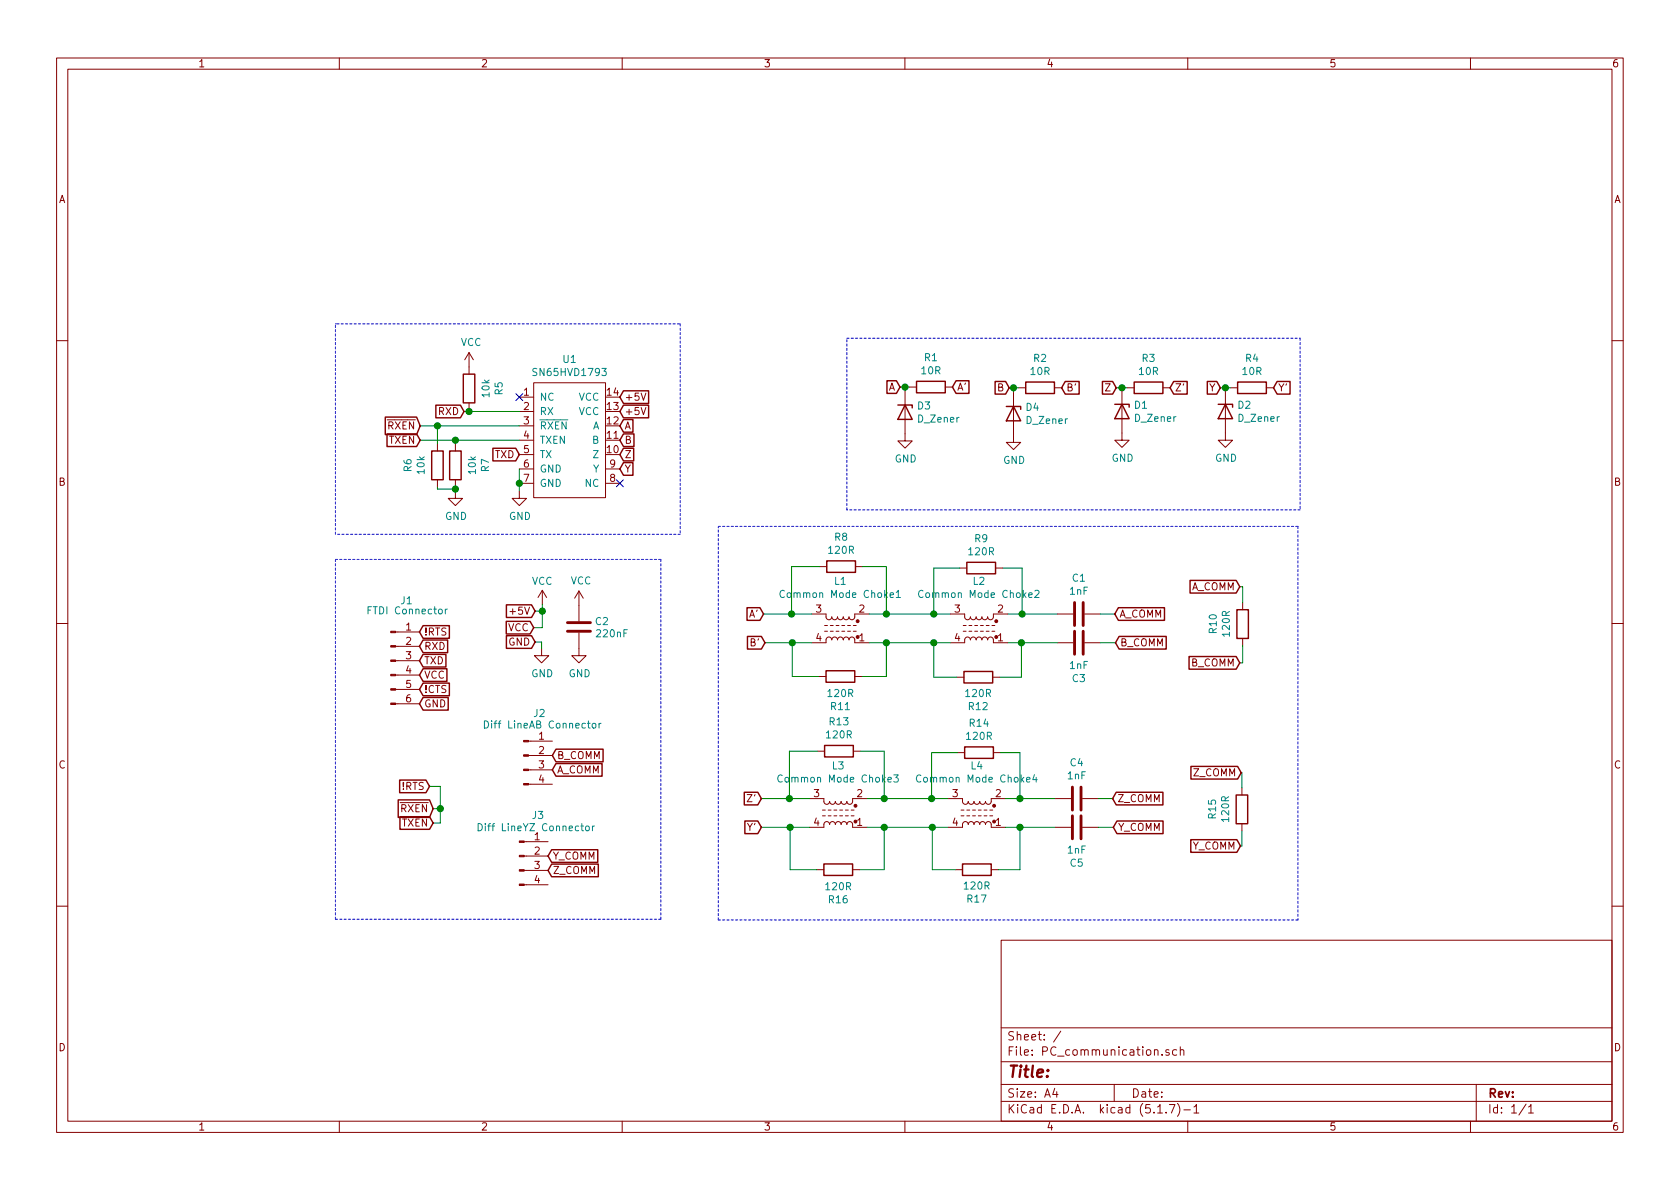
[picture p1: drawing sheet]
EESchema Schematic File Version 4
EELAYER 30 0
EELAYER END
$Descr A4 11693 8268
encoding utf-8
Sheet 1 1
Title ""
Date ""
Rev ""
Comp ""
Comment1 ""
Comment2 ""
Comment3 ""
Comment4 ""
$EndDescr
$Comp
L Connector:Conn_01x06_Male J1
U 1 1
P 2720 4590
F 0 "J1" H 2830 5010 50  0000 C CNN
F 1 "FTDI Connector" H 2835 4940 50  0000 C CNN
F 2 "Connector_PinHeader_2.54mm:PinHeader_1x06_P2.54mm_Vertical" H 2720 4590 50  0001 C CNN
F 3 "~" H 2720 4590 50  0001 C CNN
	1    2720 4590
	1    0    0    -1  
$EndComp
Text GLabel 2920 4390 2    50   Input ~ 0
!RTS
Text GLabel 2920 4490 2    50   Input ~ 0
RXD
Text GLabel 2920 4590 2    50   Input ~ 0
TXD
Text GLabel 2920 4690 2    50   Input ~ 0
VCC
Text GLabel 2920 4790 2    50   Input ~ 0
!CTS
Text GLabel 2920 4890 2    50   Input ~ 0
GND
$Comp
L SN65HVD:SN65HVD1793 U1
U 1 1
P 4015 2755
F 0 "U1" H 3965 3020 50  0000 C CNN
F 1 "SN65HVD1793" H 3965 2929 50  0000 C CNN
F 2 "Package_SO:SOIC-14_3.9x8.7mm_P1.27mm" H 4265 2905 50  0001 C CNN
F 3 "" H 4265 2905 50  0001 C CNN
	1    4015 2755
	1    0    0    -1  
$EndComp
NoConn ~ 4315 3355
NoConn ~ 3615 2755
Text GLabel 4315 2755 2    50   Input ~ 0
+5V
Text GLabel 4315 2855 2    50   Input ~ 0
+5V
$Comp
L Device:R R4
U 1 1
P 8715 2690
F 0 "R4" V 8508 2690 50  0000 C CNN
F 1 "10R" V 8599 2690 50  0000 C CNN
F 2 "Resistor_SMD:R_1206_3216Metric" V 8645 2690 50  0001 C CNN
F 3 "~" H 8715 2690 50  0001 C CNN
	1    8715 2690
	0    1    1    0   
$EndComp
$Comp
L Device:R R2
U 1 1
P 7240 2690
F 0 "R2" V 7033 2690 50  0000 C CNN
F 1 "10R" V 7124 2690 50  0000 C CNN
F 2 "Resistor_SMD:R_1206_3216Metric" V 7170 2690 50  0001 C CNN
F 3 "~" H 7240 2690 50  0001 C CNN
	1    7240 2690
	0    1    1    0   
$EndComp
$Comp
L Device:R R3
U 1 1
P 7995 2690
F 0 "R3" V 7788 2690 50  0000 C CNN
F 1 "10R" V 7879 2690 50  0000 C CNN
F 2 "Resistor_SMD:R_1206_3216Metric" V 7925 2690 50  0001 C CNN
F 3 "~" H 7995 2690 50  0001 C CNN
	1    7995 2690
	0    1    1    0   
$EndComp
$Comp
L Device:R R1
U 1 1
P 6480 2685
F 0 "R1" V 6273 2685 50  0000 C CNN
F 1 "10R" V 6364 2685 50  0000 C CNN
F 2 "Resistor_SMD:R_1206_3216Metric" V 6410 2685 50  0001 C CNN
F 3 "~" H 6480 2685 50  0001 C CNN
	1    6480 2685
	0    1    1    0   
$EndComp
Text GLabel 4315 2955 2    50   Input ~ 0
A
Text GLabel 4315 3055 2    50   Input ~ 0
B
Text GLabel 4315 3155 2    50   Input ~ 0
Z
Text GLabel 4315 3255 2    50   Input ~ 0
Y
Text GLabel 6265 2685 0    50   Input ~ 0
A
Text GLabel 7025 2690 0    50   Input ~ 0
B
Text GLabel 7770 2690 0    50   Input ~ 0
Z
Text GLabel 8495 2690 0    50   Input ~ 0
Y
$Comp
L Device:D_Zener D3
U 1 1
P 6300 2860
F 0 "D3" V 6254 2940 50  0000 L CNN
F 1 "D_Zener" V 6345 2940 50  0000 L CNN
F 2 "Diode_SMD:D_SOD-323" H 6300 2860 50  0001 C CNN
F 3 "~" H 6300 2860 50  0001 C CNN
	1    6300 2860
	0    1    1    0   
$EndComp
$Comp
L Device:D_Zener D4
U 1 1
P 7055 2870
F 0 "D4" V 7009 2950 50  0000 L CNN
F 1 "D_Zener" V 7100 2950 50  0000 L CNN
F 2 "Diode_SMD:D_SOD-323" H 7055 2870 50  0001 C CNN
F 3 "~" H 7055 2870 50  0001 C CNN
	1    7055 2870
	0    1    1    0   
$EndComp
$Comp
L Device:D_Zener D1
U 1 1
P 7810 2855
F 0 "D1" V 7764 2935 50  0000 L CNN
F 1 "D_Zener" V 7855 2935 50  0000 L CNN
F 2 "Diode_SMD:D_SOD-323" H 7810 2855 50  0001 C CNN
F 3 "~" H 7810 2855 50  0001 C CNN
	1    7810 2855
	0    1    1    0   
$EndComp
$Comp
L Device:D_Zener D2
U 1 1
P 8530 2855
F 0 "D2" V 8484 2935 50  0000 L CNN
F 1 "D_Zener" V 8575 2935 50  0000 L CNN
F 2 "Diode_SMD:D_SOD-323" H 8530 2855 50  0001 C CNN
F 3 "~" H 8530 2855 50  0001 C CNN
	1    8530 2855
	0    1    1    0   
$EndComp
$Comp
L power:GND #PWR07
U 1 1
P 3615 3410
F 0 "#PWR07" H 3615 3160 50  0001 C CNN
F 1 "GND" H 3620 3237 50  0000 C CNN
F 2 "" H 3615 3410 50  0001 C CNN
F 3 "" H 3615 3410 50  0001 C CNN
	1    3615 3410
	1    0    0    -1  
$EndComp
Wire Wire Line
	3615 3255 3615 3355
$Comp
L power:GND #PWR04
U 1 1
P 6300 3010
F 0 "#PWR04" H 6300 2760 50  0001 C CNN
F 1 "GND" H 6305 2837 50  0000 C CNN
F 2 "" H 6300 3010 50  0001 C CNN
F 3 "" H 6300 3010 50  0001 C CNN
	1    6300 3010
	1    0    0    -1  
$EndComp
$Comp
L power:GND #PWR05
U 1 1
P 7055 3020
F 0 "#PWR05" H 7055 2770 50  0001 C CNN
F 1 "GND" H 7060 2847 50  0000 C CNN
F 2 "" H 7055 3020 50  0001 C CNN
F 3 "" H 7055 3020 50  0001 C CNN
	1    7055 3020
	1    0    0    -1  
$EndComp
$Comp
L power:GND #PWR02
U 1 1
P 7810 3005
F 0 "#PWR02" H 7810 2755 50  0001 C CNN
F 1 "GND" H 7815 2832 50  0000 C CNN
F 2 "" H 7810 3005 50  0001 C CNN
F 3 "" H 7810 3005 50  0001 C CNN
	1    7810 3005
	1    0    0    -1  
$EndComp
$Comp
L power:GND #PWR03
U 1 1
P 8530 3005
F 0 "#PWR03" H 8530 2755 50  0001 C CNN
F 1 "GND" H 8535 2832 50  0000 C CNN
F 2 "" H 8530 3005 50  0001 C CNN
F 3 "" H 8530 3005 50  0001 C CNN
	1    8530 3005
	1    0    0    -1  
$EndComp
Wire Wire Line
	6265 2685 6300 2685
Wire Wire Line
	6300 2685 6300 2710
Wire Wire Line
	6330 2685 6300 2685
Connection ~ 6300 2685
Wire Wire Line
	7055 2720 7055 2690
Wire Wire Line
	7055 2690 7025 2690
Wire Wire Line
	7090 2690 7055 2690
Connection ~ 7055 2690
Wire Wire Line
	7810 2705 7810 2690
Wire Wire Line
	7810 2690 7770 2690
Wire Wire Line
	7845 2690 7810 2690
Connection ~ 7810 2690
Wire Wire Line
	8530 2705 8530 2690
Wire Wire Line
	8530 2690 8495 2690
Wire Wire Line
	8565 2690 8530 2690
Connection ~ 8530 2690
Text GLabel 6630 2685 2    50   Input ~ 0
A'
Text GLabel 7390 2690 2    50   Input ~ 0
B'
Text GLabel 8145 2690 2    50   Input ~ 0
Z'
$Comp
L Device:R R6
U 1 1
P 3045 3230
F 0 "R6" V 2838 3230 50  0000 C CNN
F 1 "10k" V 2929 3230 50  0000 C CNN
F 2 "Resistor_SMD:R_1206_3216Metric" V 2975 3230 50  0001 C CNN
F 3 "~" H 3045 3230 50  0001 C CNN
	1    3045 3230
	1    0    0    -1  
$EndComp
$Comp
L Device:R R7
U 1 1
P 3170 3230
F 0 "R7" V 3377 3230 50  0000 C CNN
F 1 "10k" V 3286 3230 50  0000 C CNN
F 2 "Resistor_SMD:R_1206_3216Metric" V 3100 3230 50  0001 C CNN
F 3 "~" H 3170 3230 50  0001 C CNN
	1    3170 3230
	1    0    0    -1  
$EndComp
$Comp
L Device:L_Core_Ferrite_Coupled_1423 L1
U 1 1
P 5850 4365
F 0 "L1" H 5850 4040 50  0000 C CNN
F 1 "Common Mode Choke1" H 5850 4131 50  0000 C CNN
F 2 "LQFP-32_7x7mm_P0.8mm_STM32custom:744242471" H 5850 4365 50  0001 C CNN
F 3 "~" H 5850 4365 50  0001 C CNN
	1    5850 4365
	-1   0    0    1   
$EndComp
$Comp
L Device:L_Core_Ferrite_Coupled_1423 L2
U 1 1
P 6815 4365
F 0 "L2" H 6815 4040 50  0000 C CNN
F 1 "Common Mode Choke2" H 6815 4131 50  0000 C CNN
F 2 "LQFP-32_7x7mm_P0.8mm_STM32custom:ACT45B-101-2P" H 6815 4365 50  0001 C CNN
F 3 "~" H 6815 4365 50  0001 C CNN
	1    6815 4365
	-1   0    0    1   
$EndComp
$Comp
L Device:R R8
U 1 1
P 5855 3935
F 0 "R8" V 5648 3935 50  0000 C CNN
F 1 "120R" V 5739 3935 50  0000 C CNN
F 2 "Resistor_SMD:R_1206_3216Metric" V 5785 3935 50  0001 C CNN
F 3 "~" H 5855 3935 50  0001 C CNN
	1    5855 3935
	0    1    1    0   
$EndComp
$Comp
L Device:R R11
U 1 1
P 5850 4700
F 0 "R11" V 6057 4700 50  0000 C CNN
F 1 "120R" V 5966 4700 50  0000 C CNN
F 2 "Resistor_SMD:R_1206_3216Metric" V 5780 4700 50  0001 C CNN
F 3 "~" H 5850 4700 50  0001 C CNN
	1    5850 4700
	0    1    1    0   
$EndComp
$Comp
L Device:R R9
U 1 1
P 6830 3945
F 0 "R9" V 6623 3945 50  0000 C CNN
F 1 "120R" V 6714 3945 50  0000 C CNN
F 2 "Resistor_SMD:R_1206_3216Metric" V 6760 3945 50  0001 C CNN
F 3 "~" H 6830 3945 50  0001 C CNN
	1    6830 3945
	0    1    1    0   
$EndComp
$Comp
L Device:R R12
U 1 1
P 6810 4705
F 0 "R12" V 6603 4705 50  0000 C CNN
F 1 "120R" V 6694 4705 50  0000 C CNN
F 2 "Resistor_SMD:R_1206_3216Metric" V 6740 4705 50  0001 C CNN
F 3 "~" H 6810 4705 50  0001 C CNN
	1    6810 4705
	0    -1   -1   0   
$EndComp
$Comp
L Device:C C1
U 1 1
P 7510 4265
F 0 "C1" V 7258 4265 50  0000 C CNN
F 1 "1nF" V 7349 4265 50  0000 C CNN
F 2 "Capacitor_SMD:C_1206_3216Metric" H 7548 4115 50  0001 C CNN
F 3 "~" H 7510 4265 50  0001 C CNN
	1    7510 4265
	0    1    1    0   
$EndComp
$Comp
L Device:C C3
U 1 1
P 7510 4465
F 0 "C3" V 7258 4465 50  0000 C CNN
F 1 "1nF" V 7349 4465 50  0000 C CNN
F 2 "Capacitor_SMD:C_1206_3216Metric" H 7548 4315 50  0001 C CNN
F 3 "~" H 7510 4465 50  0001 C CNN
	1    7510 4465
	0    -1   -1   0   
$EndComp
Wire Wire Line
	7360 4265 7115 4265
Wire Wire Line
	6960 4705 7110 4705
Wire Wire Line
	7115 4265 7115 3945
Wire Wire Line
	7115 3945 6980 3945
Connection ~ 7115 4265
Wire Wire Line
	7115 4265 7015 4265
Wire Wire Line
	6615 4265 6500 4265
Wire Wire Line
	6000 4700 6170 4700
Wire Wire Line
	6170 4265 6170 3935
Wire Wire Line
	6170 3935 6005 3935
Connection ~ 6170 4265
Wire Wire Line
	6170 4265 6050 4265
Wire Wire Line
	6500 4265 6500 3945
Wire Wire Line
	6500 3945 6680 3945
Connection ~ 6500 4265
Wire Wire Line
	6500 4265 6170 4265
Wire Wire Line
	6500 4705 6660 4705
Text GLabel 5315 4265 0    50   Input ~ 0
A'
Wire Wire Line
	5650 4265 5510 4265
Wire Wire Line
	5510 4265 5510 3935
Wire Wire Line
	5510 3935 5705 3935
Connection ~ 5510 4265
Wire Wire Line
	5510 4265 5315 4265
Text GLabel 5325 4465 0    50   Input ~ 0
B'
Wire Wire Line
	5515 4700 5700 4700
Text GLabel 7760 4265 2    50   Input ~ 0
A_COMM
Text GLabel 7765 4465 2    50   Input ~ 0
B_COMM
Wire Wire Line
	7760 4265 7660 4265
Wire Wire Line
	7765 4465 7660 4465
Text GLabel 3725 4245 0    50   Input ~ 0
+5V
Text GLabel 3715 4360 0    50   Input ~ 0
VCC
Wire Wire Line
	3725 4245 3775 4245
Wire Wire Line
	3775 4245 3775 4360
Wire Wire Line
	3775 4360 3715 4360
Text GLabel 3725 4460 0    50   Input ~ 0
GND
$Comp
L power:GND #PWR010
U 1 1
P 3770 4505
F 0 "#PWR010" H 3770 4255 50  0001 C CNN
F 1 "GND" H 3775 4332 50  0000 C CNN
F 2 "" H 3770 4505 50  0001 C CNN
F 3 "" H 3770 4505 50  0001 C CNN
	1    3770 4505
	1    0    0    -1  
$EndComp
Wire Wire Line
	3770 4505 3770 4460
Wire Wire Line
	3770 4460 3725 4460
$Comp
L Device:L_Core_Ferrite_Coupled_1423 L3
U 1 1
P 5835 5650
F 0 "L3" H 5835 5325 50  0000 C CNN
F 1 "Common Mode Choke3" H 5835 5416 50  0000 C CNN
F 2 "LQFP-32_7x7mm_P0.8mm_STM32custom:744242471" H 5835 5650 50  0001 C CNN
F 3 "~" H 5835 5650 50  0001 C CNN
	1    5835 5650
	-1   0    0    1   
$EndComp
$Comp
L Device:L_Core_Ferrite_Coupled_1423 L4
U 1 1
P 6800 5650
F 0 "L4" H 6800 5325 50  0000 C CNN
F 1 "Common Mode Choke4" H 6800 5416 50  0000 C CNN
F 2 "LQFP-32_7x7mm_P0.8mm_STM32custom:ACT45B-101-2P" H 6800 5650 50  0001 C CNN
F 3 "~" H 6800 5650 50  0001 C CNN
	1    6800 5650
	-1   0    0    1   
$EndComp
$Comp
L Device:R R13
U 1 1
P 5840 5220
F 0 "R13" V 5633 5220 50  0000 C CNN
F 1 "120R" V 5724 5220 50  0000 C CNN
F 2 "Resistor_SMD:R_1206_3216Metric" V 5770 5220 50  0001 C CNN
F 3 "~" H 5840 5220 50  0001 C CNN
	1    5840 5220
	0    1    1    0   
$EndComp
$Comp
L Device:R R16
U 1 1
P 5835 6045
F 0 "R16" V 6042 6045 50  0000 C CNN
F 1 "120R" V 5951 6045 50  0000 C CNN
F 2 "Resistor_SMD:R_1206_3216Metric" V 5765 6045 50  0001 C CNN
F 3 "~" H 5835 6045 50  0001 C CNN
	1    5835 6045
	0    1    1    0   
$EndComp
$Comp
L Device:R R14
U 1 1
P 6815 5230
F 0 "R14" V 6608 5230 50  0000 C CNN
F 1 "120R" V 6699 5230 50  0000 C CNN
F 2 "Resistor_SMD:R_1206_3216Metric" V 6745 5230 50  0001 C CNN
F 3 "~" H 6815 5230 50  0001 C CNN
	1    6815 5230
	0    1    1    0   
$EndComp
$Comp
L Device:R R17
U 1 1
P 6800 6045
F 0 "R17" V 6593 6045 50  0000 C CNN
F 1 "120R" V 6684 6045 50  0000 C CNN
F 2 "Resistor_SMD:R_1206_3216Metric" V 6730 6045 50  0001 C CNN
F 3 "~" H 6800 6045 50  0001 C CNN
	1    6800 6045
	0    -1   -1   0   
$EndComp
$Comp
L Device:C C4
U 1 1
P 7495 5550
F 0 "C4" V 7243 5550 50  0000 C CNN
F 1 "1nF" V 7334 5550 50  0000 C CNN
F 2 "Capacitor_SMD:C_1206_3216Metric" H 7533 5400 50  0001 C CNN
F 3 "~" H 7495 5550 50  0001 C CNN
	1    7495 5550
	0    1    1    0   
$EndComp
$Comp
L Device:C C5
U 1 1
P 7495 5750
F 0 "C5" V 7243 5750 50  0000 C CNN
F 1 "1nF" V 7334 5750 50  0000 C CNN
F 2 "Capacitor_SMD:C_1206_3216Metric" H 7533 5600 50  0001 C CNN
F 3 "~" H 7495 5750 50  0001 C CNN
	1    7495 5750
	0    -1   -1   0   
$EndComp
Wire Wire Line
	7345 5550 7100 5550
Wire Wire Line
	6950 6045 7100 6045
Wire Wire Line
	7100 5550 7100 5230
Wire Wire Line
	7100 5230 6965 5230
Connection ~ 7100 5550
Wire Wire Line
	7100 5550 7000 5550
Wire Wire Line
	6600 5550 6485 5550
Wire Wire Line
	5985 6045 6155 6045
Wire Wire Line
	6155 5550 6155 5220
Wire Wire Line
	6155 5220 5990 5220
Connection ~ 6155 5550
Wire Wire Line
	6155 5550 6035 5550
Wire Wire Line
	6485 5550 6485 5230
Wire Wire Line
	6485 5230 6665 5230
Connection ~ 6485 5550
Wire Wire Line
	6485 5550 6155 5550
Wire Wire Line
	6490 6045 6650 6045
Wire Wire Line
	5635 5550 5495 5550
Wire Wire Line
	5495 5550 5495 5220
Wire Wire Line
	5495 5220 5690 5220
Connection ~ 5495 5550
Wire Wire Line
	5495 5550 5300 5550
Wire Wire Line
	5500 6045 5685 6045
Text GLabel 7745 5550 2    50   Input ~ 0
Z_COMM
Text GLabel 7750 5750 2    50   Input ~ 0
Y_COMM
Wire Wire Line
	7745 5550 7645 5550
Wire Wire Line
	7750 5750 7645 5750
Text GLabel 5300 5550 0    50   Input ~ 0
Z'
Text GLabel 8865 2690 2    50   Input ~ 0
Y'
Text GLabel 5300 5750 0    50   Input ~ 0
Y'
$Comp
L Connector:Conn_01x04_Male J2
U 1 1
P 3645 5250
F 0 "J2" H 3755 5545 50  0000 C CNN
F 1 "Diff LineAB Connector" H 3775 5465 50  0000 C CNN
F 2 "LQFP-32_7x7mm_P0.8mm_STM32custom:2178710-4" H 3645 5250 50  0001 C CNN
F 3 "~" H 3645 5250 50  0001 C CNN
	1    3645 5250
	1    0    0    -1  
$EndComp
Text GLabel 3845 5350 2    50   Input ~ 0
A_COMM
Text GLabel 3845 5250 2    50   Input ~ 0
B_COMM
Text GLabel 3815 6050 2    50   Input ~ 0
Z_COMM
Text GLabel 3815 5950 2    50   Input ~ 0
Y_COMM
Text GLabel 2925 2955 0    50   Input ~ 0
~RXEN
Text GLabel 2925 3055 0    50   Input ~ 0
TXEN
Wire Wire Line
	3170 3055 3170 3080
Wire Wire Line
	3170 3055 3615 3055
Connection ~ 3615 3355
Wire Wire Line
	3045 2955 3615 2955
Wire Wire Line
	3045 2955 3045 3080
Wire Wire Line
	3615 3355 3615 3410
Wire Wire Line
	3170 3395 3045 3395
Wire Wire Line
	3045 3395 3045 3380
Wire Wire Line
	3170 3395 3170 3380
Wire Wire Line
	2925 2955 3045 2955
Connection ~ 3045 2955
Wire Wire Line
	3170 3055 2925 3055
Connection ~ 3170 3055
$Comp
L Device:C C2
U 1 1
P 4030 4355
F 0 "C2" H 3870 4320 50  0000 C CNN
F 1 "220nF" H 3800 4405 50  0000 C CNN
F 2 "Capacitor_SMD:C_1206_3216Metric" H 4068 4205 50  0001 C CNN
F 3 "~" H 4030 4355 50  0001 C CNN
	1    4030 4355
	-1   0    0    1   
$EndComp
$Comp
L power:GND #PWR011
U 1 1
P 4030 4505
F 0 "#PWR011" H 4030 4255 50  0001 C CNN
F 1 "GND" H 4035 4332 50  0000 C CNN
F 2 "" H 4030 4505 50  0001 C CNN
F 3 "" H 4030 4505 50  0001 C CNN
	1    4030 4505
	1    0    0    -1  
$EndComp
$Comp
L Device:R R5
U 1 1
P 3265 2695
F 0 "R5" V 3472 2695 50  0000 C CNN
F 1 "10k" V 3381 2695 50  0000 C CNN
F 2 "Resistor_SMD:R_1206_3216Metric" V 3195 2695 50  0001 C CNN
F 3 "~" H 3265 2695 50  0001 C CNN
	1    3265 2695
	1    0    0    -1  
$EndComp
Wire Wire Line
	3230 2855 3265 2855
Wire Wire Line
	3265 2855 3265 2845
Wire Wire Line
	3615 2855 3265 2855
Connection ~ 3265 2855
$Comp
L power:VCC #PWR08
U 1 1
P 3775 4200
F 0 "#PWR08" H 3775 4050 50  0001 C CNN
F 1 "VCC" H 3775 4365 50  0000 C CNN
F 2 "" H 3775 4200 50  0001 C CNN
F 3 "" H 3775 4200 50  0001 C CNN
	1    3775 4200
	1    0    0    -1  
$EndComp
Wire Wire Line
	3775 4200 3775 4245
Connection ~ 3775 4245
$Comp
L power:VCC #PWR01
U 1 1
P 3265 2545
F 0 "#PWR01" H 3265 2395 50  0001 C CNN
F 1 "VCC" H 3280 2718 50  0000 C CNN
F 2 "" H 3265 2545 50  0001 C CNN
F 3 "" H 3265 2545 50  0001 C CNN
	1    3265 2545
	1    0    0    -1  
$EndComp
$Comp
L power:VCC #PWR09
U 1 1
P 4030 4205
F 0 "#PWR09" H 4030 4055 50  0001 C CNN
F 1 "VCC" H 4045 4378 50  0000 C CNN
F 2 "" H 4030 4205 50  0001 C CNN
F 3 "" H 4030 4205 50  0001 C CNN
	1    4030 4205
	1    0    0    -1  
$EndComp
Text GLabel 3615 3155 0    50   Input ~ 0
TXD
Text GLabel 3230 2855 0    50   Input ~ 0
RXD
Text GLabel 8630 4075 0    50   Input ~ 0
A_COMM
Text GLabel 8630 4605 0    50   Input ~ 0
B_COMM
$Comp
L Device:R R10
U 1 1
P 8650 4335
F 0 "R10" V 8443 4335 50  0000 C CNN
F 1 "120R" V 8534 4335 50  0000 C CNN
F 2 "Resistor_SMD:R_1206_3216Metric" V 8580 4335 50  0001 C CNN
F 3 "~" H 8650 4335 50  0001 C CNN
	1    8650 4335
	1    0    0    -1  
$EndComp
Wire Wire Line
	8650 4185 8650 4075
Wire Wire Line
	8650 4075 8630 4075
Wire Wire Line
	8650 4485 8650 4605
Wire Wire Line
	8650 4605 8630 4605
Text GLabel 8640 5370 0    50   Input ~ 0
Z_COMM
Text GLabel 8635 5880 0    50   Input ~ 0
Y_COMM
$Comp
L Device:R R15
U 1 1
P 8645 5625
F 0 "R15" V 8438 5625 50  0000 C CNN
F 1 "120R" V 8529 5625 50  0000 C CNN
F 2 "Resistor_SMD:R_1206_3216Metric" V 8575 5625 50  0001 C CNN
F 3 "~" H 8645 5625 50  0001 C CNN
	1    8645 5625
	1    0    0    -1  
$EndComp
Wire Wire Line
	8645 5475 8645 5370
Wire Wire Line
	8645 5370 8640 5370
Wire Wire Line
	8645 5775 8645 5880
Wire Wire Line
	8645 5880 8635 5880
Text GLabel 2990 5465 0    50   Input ~ 0
!RTS
Text GLabel 3015 5620 0    50   Input ~ 0
~RXEN
Text GLabel 3015 5720 0    50   Input ~ 0
TXEN
Wire Wire Line
	2990 5465 3065 5465
Wire Wire Line
	3065 5465 3065 5620
Wire Wire Line
	3065 5620 3015 5620
Wire Wire Line
	3065 5620 3065 5720
Wire Wire Line
	3065 5720 3015 5720
Connection ~ 3065 5620
$Comp
L power:GND #PWR06
U 1 1
P 3170 3410
F 0 "#PWR06" H 3170 3160 50  0001 C CNN
F 1 "GND" H 3175 3237 50  0000 C CNN
F 2 "" H 3170 3410 50  0001 C CNN
F 3 "" H 3170 3410 50  0001 C CNN
	1    3170 3410
	1    0    0    -1  
$EndComp
Wire Wire Line
	3170 3395 3170 3410
Connection ~ 3170 3395
Wire Wire Line
	6050 4465 6170 4465
Wire Wire Line
	5325 4465 5515 4465
Wire Wire Line
	6500 4465 6500 4705
Connection ~ 6500 4465
Wire Wire Line
	6500 4465 6615 4465
Wire Wire Line
	7110 4465 7110 4705
Wire Wire Line
	7015 4465 7110 4465
Connection ~ 7110 4465
Wire Wire Line
	7110 4465 7360 4465
Wire Wire Line
	6170 4465 6170 4700
Connection ~ 6170 4465
Wire Wire Line
	6170 4465 6500 4465
Wire Wire Line
	5515 4465 5515 4700
Connection ~ 5515 4465
Wire Wire Line
	5515 4465 5650 4465
Wire Wire Line
	6035 5750 6155 5750
Wire Wire Line
	7100 5750 7100 6045
Wire Wire Line
	7000 5750 7100 5750
Connection ~ 7100 5750
Wire Wire Line
	7100 5750 7345 5750
Wire Wire Line
	6490 5750 6490 6045
Connection ~ 6490 5750
Wire Wire Line
	6490 5750 6600 5750
Wire Wire Line
	6155 5750 6155 6045
Connection ~ 6155 5750
Wire Wire Line
	6155 5750 6490 5750
Wire Wire Line
	5500 5750 5500 6045
Wire Wire Line
	5300 5750 5500 5750
Connection ~ 5500 5750
Wire Wire Line
	5500 5750 5635 5750
$Comp
L Connector:Conn_01x04_Male J3
U 1 1
P 3615 5950
F 0 "J3" H 3745 6235 50  0000 C CNN
F 1 "Diff LineYZ Connector" H 3730 6150 50  0000 C CNN
F 2 "LQFP-32_7x7mm_P0.8mm_STM32custom:2178710-4" H 3615 5950 50  0001 C CNN
F 3 "~" H 3615 5950 50  0001 C CNN
	1    3615 5950
	1    0    0    -1  
$EndComp
Wire Notes Line
	5000 3655 9035 3655
Wire Notes Line
	9035 3655 9035 6395
Wire Notes Line
	9035 6395 5000 6395
Wire Notes Line
	5000 6395 5000 3660
Wire Notes Line
	9050 2345 9050 3540
Wire Notes Line
	9050 3540 5895 3540
Wire Notes Line
	5895 3540 5895 2345
Wire Notes Line
	5895 2345 9050 2345
Wire Notes Line
	2345 2245 4735 2245
Wire Notes Line
	4735 2245 4735 3710
Wire Notes Line
	4735 3710 2335 3710
Wire Notes Line
	2335 3710 2335 2245
Wire Notes Line
	2335 2245 2340 2245
Wire Notes Line
	2335 3885 4600 3885
Wire Notes Line
	4600 3885 4600 6390
Wire Notes Line
	4600 6390 2335 6390
Wire Notes Line
	2335 6390 2335 3890
$EndSCHEMATC
